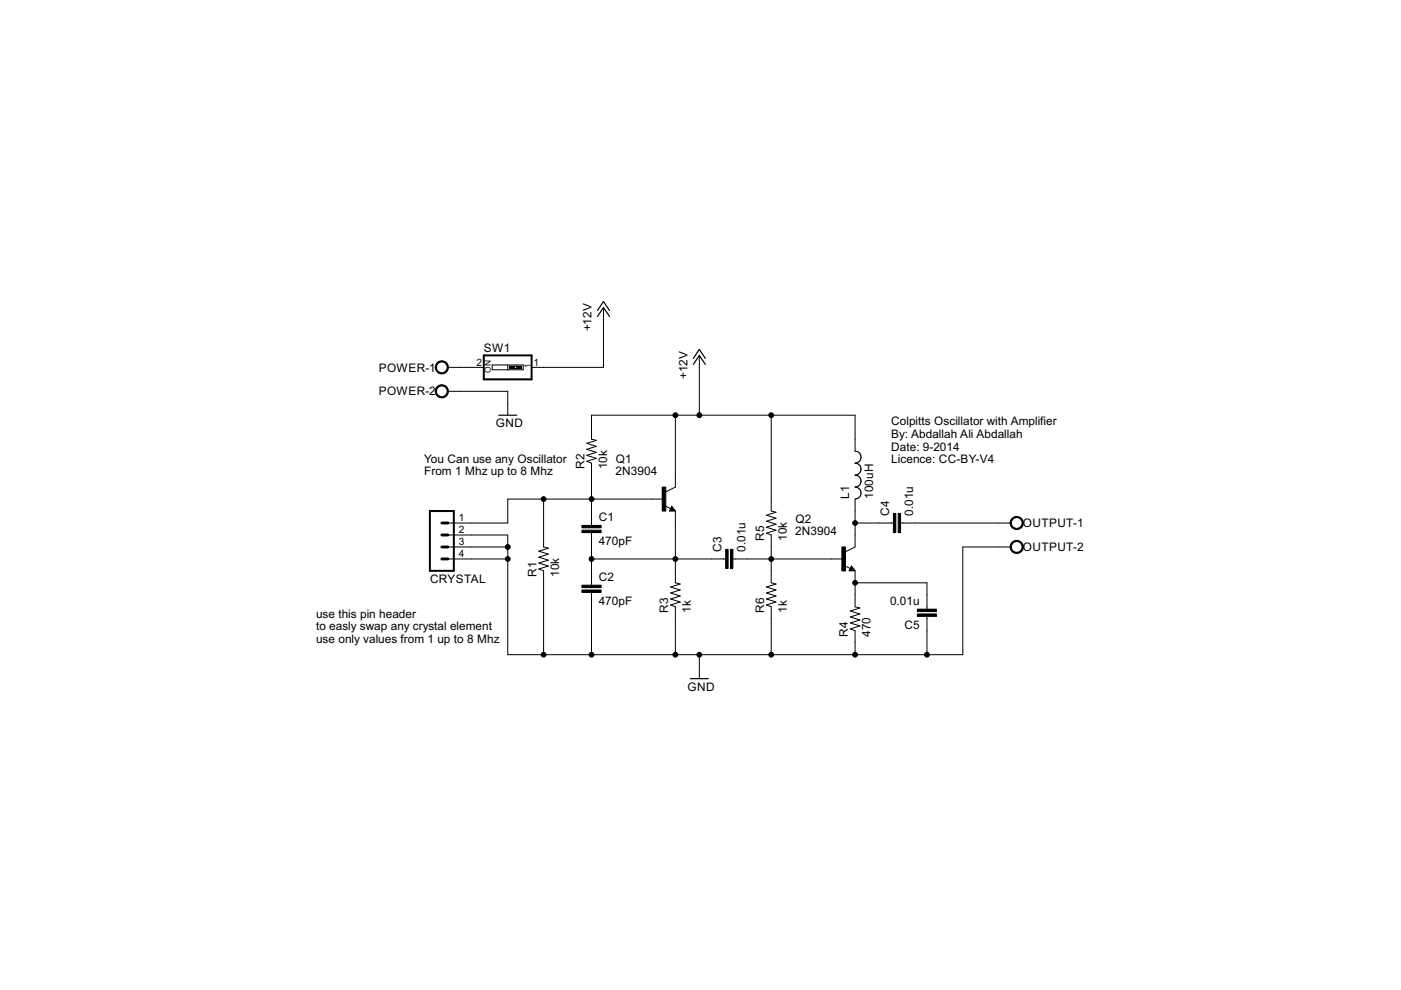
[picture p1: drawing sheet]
<svg xmlns="http://www.w3.org/2000/svg" width="297mm" height="210mm" viewBox="0 0 297 210" stroke-linecap="round" stroke-linejoin="round" font-family="sans-serif">
<g fill="none" stroke="#000" stroke-width=".21">
<path d="M95 77.9h7.6M104.4 77.4h6.5v1h-6.5zM107.7 77.4v1M109.1 77.6h.5M109.1 78.1h.5M128 65.2v12.7h-15.3M148.3 75.4v12.6M95 83h12.7v5M143.2 88v15.3l-2 1M163.5 88v20.4l1 .2-2 .6 2 .7-2 .6 2 .6-2 .7 2 .6-2 .7 1 .3v10.2l1 .2-2 .7 2 .6-2 .6 2 .7-2 .6 2 .6-2 .7 1 .4v10.1M181.3 95.7v-7.7h-55.9v5.1l1 .3-2 .6 2 .6-2 .7 2 .6-2 .6 2 .7-2 .6 1 .4v13.2M95 118.5h12.7"/>
<path d="M95 113.4h12.7v25.4h96.4v-22.8h10.2M95 116h12.7M115.3 105.8v10.2l1 .2-2.1 .7 2.1 .6-2.1 .6 2.1 .7-2.1 .6 2.1 .6-2.1 .6 1.1 .4v17.8M125.4 118.5h28.5M125.4 112.9v11.2M140.7 105.8h-33v5.1h-12.7M141 107.2l1.2 .6M142.4 107.3l.8 1.1h-1.3zM143.2 108.4v15.2l1 .2-2 .7 2 .6-2 .6 2 .7-2 .6 2 .6-2 .7 1 .4v10.1M155.4 118.5h23.4M179 119.9l1.3 .6M181.3 105.8v10.2l-2 1"/>
<path d="M181.3 110.9h8.1M190.9 110.9h23.4M125.4 125.6v13.2M148.3 138.8v5.1M180.5 120l.8 1h-1.3zM181.3 121v7.7l1 .2-2 .6 2 .7-2 .6 2 .6-2 .7 2 .6-2 .6 1 .4v5.1M181.3 123.6h15.2v5.6M196.5 130.7v8.1"/>
</g>
<path d="M126.7 67.1l1.3-1.9 1.2 1.9M126.7 65.8l1.3-1.9 1.2 1.9M147 77.3l1.3-1.9 1.2 1.9M147 76l1.3-1.9 1.2 1.9M105.7 88h3.9M181.3 95.7a1.27 1.27 0 0 1 1.3 1.2 1.27 1.27 0 0 1-1.3 1.3 1.27 1.27 0 0 1 1.3 1.3 1.27 1.27 0 0 1-1.3 1.2 1.27 1.27 0 0 1 1.3 1.3 1.27 1.27 0 0 1-1.3 1.3 1.27 1.27 0 0 1 1.3 1.2 1.27 1.27 0 0 1-1.3 1.3M142.4 107.8l.2 .3h-.4l.2-.5 .5 .6h-.7M180.5 120.5l.2 .3h-.4l.2-.5 .5 .6h-.7M146.4 143.9h3.8" fill="none" stroke="#000" stroke-width=".25"/>
<g fill="#000" stroke="#000" stroke-width=".21">
<path d="M108 77.6h1.1v.5h-1.1zM109.6 77.6h1v.5h-1zM123.4 112.4h4v.5h-4zM123.4 111.4h4v.5h-4zM140.4 103.3h.8v5.1h-.8zM153.9 116.5h.5v4h-.5zM154.9 116.5h.5v4h-.5zM178.5 116h.8v5.1h-.8zM189.4 108.9h.5v4h-.5zM190.4 108.9h.5v4h-.5zM123.4 125.1h4v.5h-4zM123.4 124.1h4v.5h-4z"/>
<path d="M194.5 129.2h4.1v.5h-4.1zM194.5 130.2h4.1v.5h-4.1z"/>
</g>
<path d="M102.6 75.4h10.1v5h-10.1zM91.1 108.4h5.1v12.6h-5.1z" fill="none" stroke="#000" stroke-width=".42"/>
<path d="M93.7 116h1.3M93.7 113.4h1.3M93.7 110.9h1.3M93.7 118.5h1.3" fill="none" stroke="#000" stroke-width=".61"/>
<g fill="#000" stroke="#000" stroke-width=".21">
<path d="M92.7 76.9a1.39 1.39 0 0 1 2.2 .3 1.39 1.39 0 0 1-.9 2 1.39 1.39 0 0 1-1.7-1.3h.2a1.14 1.14 0 0 1 1.7-1 1.14 1.14 0 0 1 .2 2 1.14 1.14 0 0 1-1.8-.7l-.1-.3h-.2z" fill-rule="evenodd"/>
<path d="M92.7 82a1.4 1.4 0 0 1 2.2 .2 1.4 1.4 0 0 1-.8 2.1 1.4 1.4 0 0 1-1.8-1.3h.2a1.14 1.14 0 0 1 1.7-1 1.14 1.14 0 0 1 .2 1.9 1.14 1.14 0 0 1-1.8-.7l-.1-.2h-.2z" fill-rule="evenodd"/>
<path d="M214.5 109.9a1.4 1.4 0 0 1 2.3 .3 1.4 1.4 0 0 1-.9 2.1 1.4 1.4 0 0 1-1.7-1.4h.2a1.15 1.15 0 0 1 1.6-1.1 1.15 1.15 0 0 1 .3 1.9 1.15 1.15 0 0 1-1.8-.5l-.1-.3h-.2z" fill-rule="evenodd"/>
<path d="M214.5 115a1.4 1.4 0 0 1 2.3 .2 1.4 1.4 0 0 1-.8 2.1 1.4 1.4 0 0 1-1.8-1.3h.2a1.15 1.15 0 0 1 1.6-1.1 1.15 1.15 0 0 1 .3 1.9 1.15 1.15 0 0 1-1.8-.6l-.1-.2h-.2z" fill-rule="evenodd"/>
<circle cx="143.2" cy="88" r=".51"/>
<circle cx="148.3" cy="88" r=".51"/>
<circle cx="163.5" cy="88" r=".51"/>
<circle cx="107.7" cy="116" r=".51"/>
<circle cx="107.7" cy="118.5" r=".51"/>
<circle cx="115.3" cy="105.8" r=".51"/>
<circle cx="125.4" cy="105.8" r=".51"/>
<circle cx="125.4" cy="118.5" r=".51"/>
<circle cx="143.2" cy="118.5" r=".51"/>
<circle cx="163.5" cy="118.5" r=".51"/>
<circle cx="181.3" cy="110.9" r=".51"/>
<circle cx="115.3" cy="138.8" r=".51"/>
<circle cx="125.4" cy="138.8" r=".51"/>
<circle cx="143.2" cy="138.8" r=".51"/>
<circle cx="148.3" cy="138.8" r=".51"/>
<circle cx="163.5" cy="138.8" r=".51"/>
<circle cx="181.3" cy="123.6" r=".51"/>
<circle cx="181.3" cy="138.8" r=".51"/>
<circle cx="196.5" cy="138.8" r=".51"/>
</g>
<g font-size="2.8">
<text x="125.4" y="70.3" transform="rotate(-90 125.4 70.3)">+12V</text>
<text x="102.6" y="74.7">SW1</text>
<text x="80.3" y="78.8">POWER-1</text>
<text x="80.3" y="83.9">POWER-2</text>
<text x="145.7" y="80.4" transform="rotate(-90 145.7 80.4)">+12V</text>
<text x="105.1" y="90.6">GND</text>
<text x="188.9" y="90.2">Colpitts Oscillator with Amplifier</text>
<text x="188.9" y="92.9">By: Abdallah Ali Abdallah</text>
<text x="188.9" y="95.5">Date: 9-2014</text>
<text x="89.9" y="98.1">You Can use any Oscillator</text>
<text x="89.9" y="100.7">From 1 Mhz up to 8 Mhz</text>
<text x="123.9" y="99.4" transform="rotate(-90 123.9 99.4)">R2</text>
<text x="128.7" y="99.5" transform="rotate(-90 128.7 99.5)">10k</text>
<text x="130.5" y="100.7">2N3904</text>
<text x="130.5" y="98.2">Q1</text>
<text x="188.9" y="98.2">Licence: CC-BY-V4</text>
<text x="180" y="105.8" transform="rotate(-90 180 105.8)">L1</text>
<text x="185.1" y="105.8" transform="rotate(-90 185.1 105.8)">100uH</text>
<text x="127" y="110.5">C1</text>
<text x="168.6" y="113.4">2N3904</text>
<text x="168.6" y="110.9">Q2</text>
<text x="188.5" y="109.3" transform="rotate(-90 188.5 109.3)">C4</text>
<text x="193.6" y="109.4" transform="rotate(-90 193.6 109.4)">0.01u</text>
<text x="216.9" y="111.8">OUTPUT-1</text>
<text x="126.9" y="115.6">470pF</text>
<text x="153" y="116.9" transform="rotate(-90 153 116.9)">C3</text>
<text x="158.1" y="117" transform="rotate(-90 158.1 117)">0.01u</text>
<text x="162" y="114.7" transform="rotate(-90 162 114.7)">R5</text>
<text x="166.8" y="114.7" transform="rotate(-90 166.8 114.7)">10k</text>
<text x="216.9" y="116.9">OUTPUT-2</text>
<text x="91.2" y="123.6">CRYSTAL</text>
<text x="113.8" y="122.3" transform="rotate(-90 113.8 122.3)">R1</text>
<text x="118.6" y="122.3" transform="rotate(-90 118.6 122.3)">10k</text>
<text x="127" y="123.2">C2</text>
<text x="67" y="130.9">use this pin header</text>
<text x="126.9" y="128.3">470pF</text>
<text x="141.7" y="129.9" transform="rotate(-90 141.7 129.9)">R3</text>
<text x="146.5" y="129.9" transform="rotate(-90 146.5 129.9)">1k</text>
<text x="162" y="129.9" transform="rotate(-90 162 129.9)">R6</text>
<text x="166.8" y="129.9" transform="rotate(-90 166.8 129.9)">1k</text>
<text x="188.7" y="128.3">0.01u</text>
<text x="67" y="133.6">to easly swap any crystal element</text>
<text x="67" y="136.3">use only values from 1 up to 8 Mhz</text>
<text x="179.8" y="135" transform="rotate(-90 179.8 135)">R4</text>
<text x="184.6" y="135" transform="rotate(-90 184.6 135)">470</text>
<text x="191.8" y="133.4">C5</text>
<text x="145.8" y="146.4">GND</text>
</g>
<g font-size="2.4">
<text x="101" y="77.5">2</text>
<text x="113.1" y="77.5">1</text>
<text x="97.3" y="110.5">1</text>
<text x="97.3" y="113.1">2</text>
<text x="97.3" y="115.6">3</text>
<text x="97.3" y="118.1">4</text>
</g>
<g font-size="2">
<text x="104.1" y="79" transform="rotate(-90 104.1 79)">ON</text>
<text x="112.5" y="78" transform="rotate(-90 112.5 78)">1</text>
</g>
</svg>
